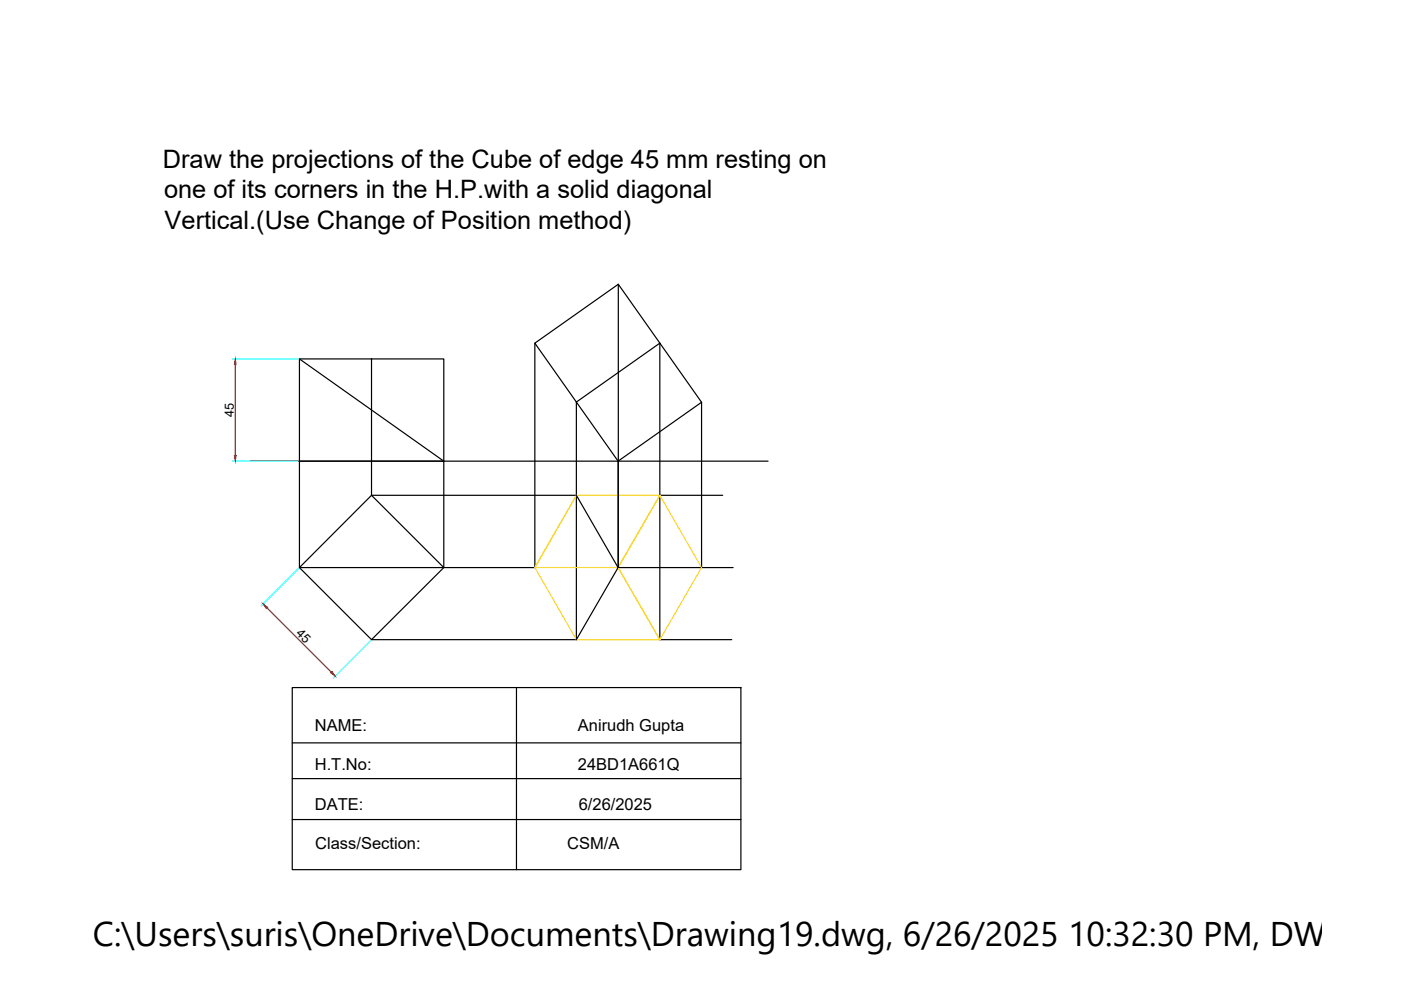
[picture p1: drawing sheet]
<svg xmlns="http://www.w3.org/2000/svg" width="297mm" height="210mm" viewBox="0 0 297 210" stroke-linecap="round" stroke-linejoin="round" font-family="sans-serif">
<!-- layer: 0 -->
<g fill="none" stroke="#000" stroke-width=".25">
<path d="M63.5 76.1l30.6 21.7v22.5M113.4 72.8v47.5h-49.9v-44.2h30.6v21.7h-15.3v-21.7M131.1 60.3v60M53.1 97.8h109.7M78.8 97.8v7.2l15.3 15.3-15.3 15.3-15.3-15.3 15.3-15.3h43.4l8.8 15.3-8.8 15.3M131 97.8v22.5h24.4M148.7 85.3v35M139.9 105h13.3M78.8 135.6h43.4M122.2 135.6v-50.4l-8.8-12.4 17.7-12.5 17.6 25-17.7 12.5-8.8-12.6 17.7-12.4v62.8h15.2M62 145.8h95.1v38.6h-95.1zM62 157.5h95.1"/>
<path d="M109.5 145.8v38.6M62 165.1h95.1M62 173.8h95.1"/>
</g>
<path d="M49.3 76.1h13.9M49.3 97.8h13.9M63.3 120.6l-7.9 7.9M78.6 135.8l-8 8" fill="none" stroke="#0ff" stroke-width=".25"/>
<path d="M49.9 77.3v19.2M56.6 128.9l13.6 13.6" fill="none" stroke="#f00" stroke-width=".25"/>
<g fill="#f00" stroke="#f00" stroke-width=".21">
<path d="M55.8 128l1 .8-.3 .2z"/>
<path d="M70.1 142.6l.3-.2 .7 1z"/>
<path d="M49.9 76.1l.2 1.2h-.4z"/>
<path d="M49.7 96.5h.4l-.2 1.3z"/>
</g>
<path d="M122.2 105l-8.8 15.3 8.8 15.3h17.7l-8.9-15.3h-17.6l8.8-15.3h17.7l-8.9 15.3 8.9 15.3 8.8-15.3-8.8-15.3-8.9 15.3" fill="none" stroke="#f8d731" stroke-width=".25"/>
<text font-size="7.3" x="19.7" y="200.6">C:\Users\suris\OneDrive\Documents\Drawing19.dwg, 6/26/2025 10:32:30 PM, DWG To</text>
<g font-size="5.4">
<text x="34.5" y="35.5">Draw the projections of the Cube of edge 45 mm resting on</text>
<text x="34.8" y="42">one of its corners in the H.P.with a solid diagonal</text>
<text x="34.9" y="48.5">Vertical.(Use Change of Position method)</text>
</g>
<g font-size="3.5">
<text x="66.7" y="154.9">NAME:</text>
<text x="122.5" y="154.9">Anirudh Gupta</text>
<text x="66.7" y="163.3">H.T.No:</text>
<text x="122.5" y="163.3">24BD1A661Q</text>
<text x="66.7" y="171.7">DATE:</text>
<text x="122.7" y="171.7">6/26/2025</text>
<text x="66.8" y="180.1">Class/Section:</text>
<text x="120.3" y="180.1">CSM/A</text>
</g>
<g font-size="2.7">
<text x="49.6" y="88.4" transform="rotate(-90 49.6 88.4)">45</text>
<text x="62.6" y="134.4" transform="rotate(45 62.6 134.4)">45</text>
</g>
</svg>
